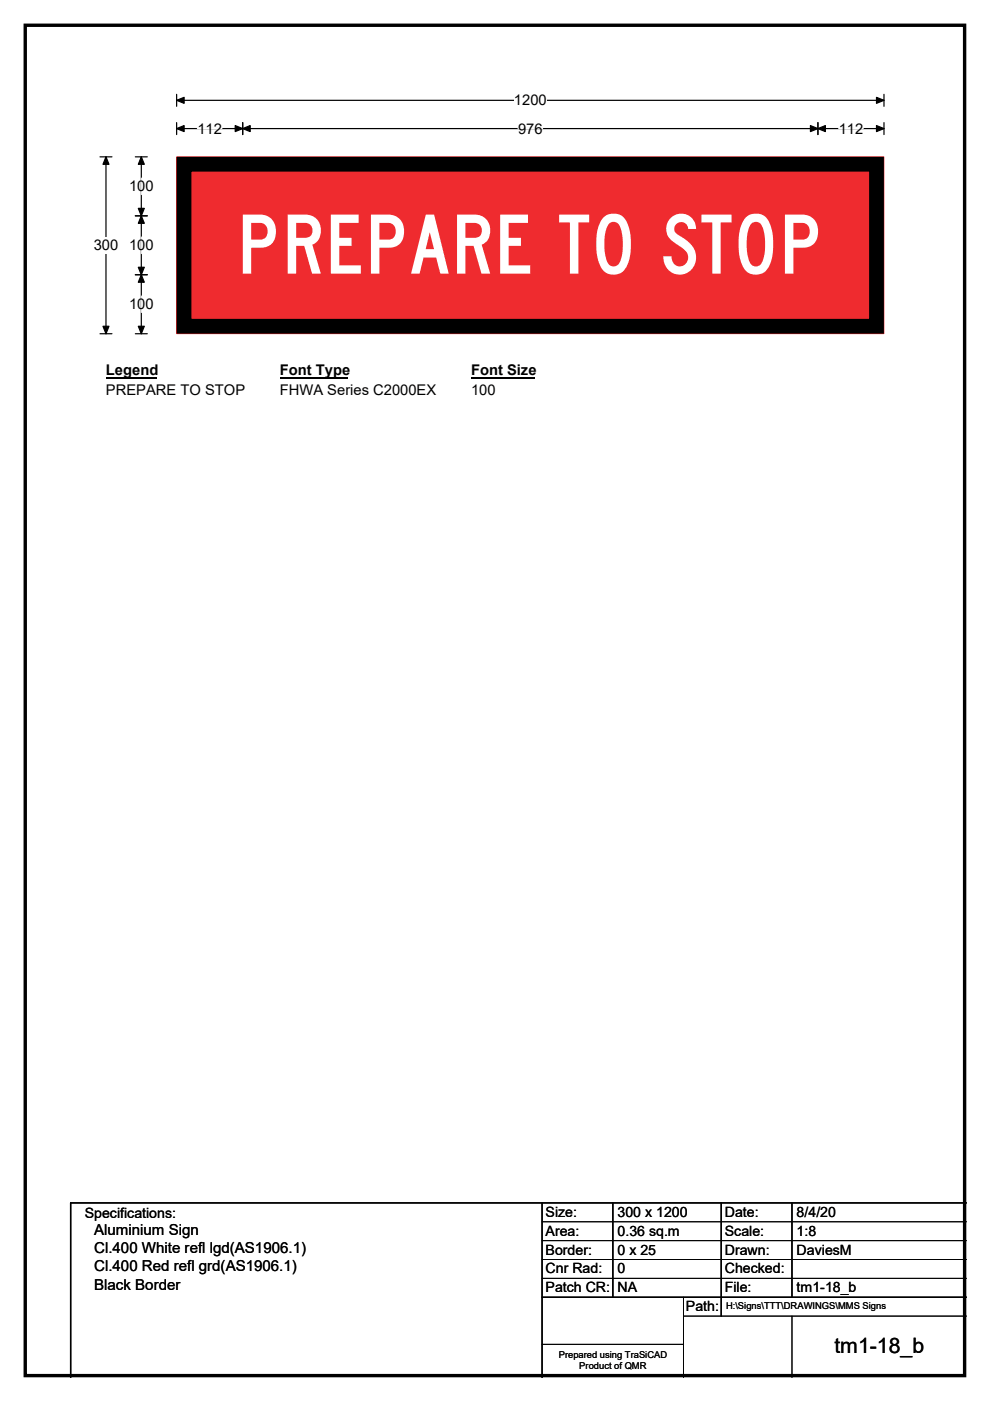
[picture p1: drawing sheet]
<svg xmlns="http://www.w3.org/2000/svg" width="210mm" height="297mm" viewBox="0 0 210 297" stroke-linecap="round" stroke-linejoin="round" font-family="sans-serif">
<path d="M5.4 5.4h199.2v286.3h-199.2z" fill="none" stroke="#000" stroke-width=".72"/>
<path d="M37.5 21.3h150M37.5 20v2.5M187.5 20v2.5" fill="none" stroke="#000" stroke-width=".25"/>
<path d="M37.5 21.3l1.6-.7v1.3zM185.9 20.6l1.6 .7-1.6 .6z" fill="#000" stroke="#000" stroke-width=".25"/>
<path d="M109 19.5h7v3.5h-7z" fill="#fff"/>
<path d="M21.2 33.3h2.5M22.5 33.3v37.5M37.5 27.3h150M37.5 26v2.5M51.5 26v2.5M173.5 26v2.5M187.5 26v2.5M21.2 70.8h2.5" fill="none" stroke="#000" stroke-width=".25"/>
<path d="M22.5 33.3l.6 1.5h-1.3zM37.5 27.3l1.6-.7v1.3zM51.5 27.3l1.6-.7v1.3zM49.9 26.6l1.6 .7-1.6 .6zM171.9 26.6l1.6 .7-1.6 .6zM173.5 27.3l1.6-.7v1.3zM185.9 26.6l1.6 .7-1.6 .6zM21.8 69.2h1.3l-.6 1.6z" fill="#000" stroke="#000" stroke-width=".25"/>
<path d="M41.9 27.3h5.2M109.9 27.3h5.2M177.9 27.3h5.2" fill="none" stroke="#fff" stroke-width=".25"/>
<path d="M19.9 50.3h5.2v3.5h-5.2z" fill="#fff"/>
<path d="M28.7 33.3h2.5M30 33.3v37.5M28.7 45.8h2.5M28.7 58.3h2.5M28.7 70.8h2.5" fill="none" stroke="#000" stroke-width=".25"/>
<path d="M30 33.3l.6 1.5h-1.3zM30 45.8l.6 1.5h-1.3zM29.3 56.7h1.3l-.6 1.6zM29.3 44.2h1.3l-.6 1.6zM30 58.3l.6 1.5h-1.3zM29.3 69.2h1.3l-.6 1.6z" fill="#000" stroke="#000" stroke-width=".25"/>
<path d="M30 37.8v3.5M30 50.2v3.6M30 62.8v3.5" fill="none" stroke="#fff" stroke-width=".25"/>
<path d="M22.5 76.8h10.7v3.4h-10.7z" fill="#fff"/>
<path d="M22.5 80h10.7" fill="none" stroke="#000" stroke-width=".32"/>
<path d="M59.4 76.8h14.4v3.4h-14.4z" fill="#fff"/>
<path d="M59.4 80h14.4" fill="none" stroke="#000" stroke-width=".32"/>
<path d="M99.9 76.8h13.5v3.4h-13.5z" fill="#fff"/>
<path d="M99.9 80h13.5" fill="none" stroke="#000" stroke-width=".32"/>
<g fill="#fff">
<path d="M22.5 80.9h29.4v3.5h-29.4z"/>
<path d="M59.4 80.9h33v3.5h-33z"/>
<path d="M99.9 80.9h5.2v3.5h-5.2z"/>
</g>
<path d="M37.5 33.3h150v37.4h-150z" fill="#ef2b2f"/>
<path d="M37.5 33.3h150v37.4h-150z" fill="none" stroke="#ef2b2f" stroke-width=".21"/>
<path d="M39 34.8h146.9v34.4h-146.9z" fill="none" stroke="#000" stroke-width="3.1"/>
<path d="M115 255v37M130 255v20M153 255v24M168 255v20M205 255h-190v37M115 275h90" fill="none" stroke="#000" stroke-width=".3"/>
<path d="M115 259h90M115 263h90M115 267h90M115 271h90M145 279h60M145 275v17M168 279v13M115 285h30" fill="none" stroke="#000" stroke-width=".21"/>
<text font-size="17.4" fill="#fff" x="50.1" y="58">PREPARE TO STOP</text>
<text font-size="4.5" x="177" y="286.9">tm1-18_b</text>
<g font-size="3.2">
<text x="20" y="261.9">Aluminium Sign</text>
<text x="20" y="265.7">Cl.400 White refl lgd(AS1906.1)</text>
<text x="20" y="269.6">Cl.400 Red refl grd(AS1906.1)</text>
<text x="20" y="273.4">Black Border</text>
</g>
<g font-size="3.1">
<text x="109" y="22.3">1200</text>
<text x="41.9" y="28.3">112</text>
<text x="109.9" y="28.3">976</text>
<text x="177.9" y="28.3">112</text>
<text x="27.4" y="40.6">100</text>
<text x="19.9" y="53.1">300</text>
<text x="27.4" y="53">100</text>
<text x="27.4" y="65.6">100</text>
<text x="22.5" y="79.6">Legend</text>
<text x="22.5" y="83.7">PREPARE TO STOP</text>
<text x="59.4" y="79.6">Font Type</text>
<text x="59.4" y="83.7">FHWA Series C2000EX</text>
<text x="99.9" y="79.6">Font Size</text>
<text x="99.9" y="83.7">100</text>
</g>
<g font-size="3">
<text x="115.7" y="258">Size:</text>
<text x="131" y="258">300 x 1200</text>
<text x="153.7" y="258">Date:</text>
<text x="169" y="258">8/4/20</text>
<text x="18" y="258.2">Specifications:</text>
<text x="115.7" y="262">Area:</text>
<text x="131" y="262">0.36 sq.m</text>
<text x="153.7" y="262">Scale:</text>
<text x="169" y="262">1:8</text>
<text x="115.7" y="266">Border:</text>
<text x="115.7" y="270">Cnr Rad:</text>
<text x="131" y="266">0 x 25</text>
<text x="131" y="270">0</text>
<text x="153.7" y="266">Drawn:</text>
<text x="153.7" y="270">Checked:</text>
<text x="169" y="266">DaviesM</text>
<text x="115.7" y="274">Patch CR:</text>
<text x="131" y="274">NA</text>
<text x="153.7" y="274">File:</text>
<text x="169" y="274">tm1-18_b</text>
<text x="145.5" y="278">Path:</text>
</g>
<g font-size="2">
<text x="154" y="277.6">H:\Signs\TTT\DRAWINGS\MMS Signs</text>
<text x="118.5" y="287.8">Prepared using TraSiCAD</text>
<text x="122.9" y="290.2">Product of QMR</text>
</g>
</svg>
